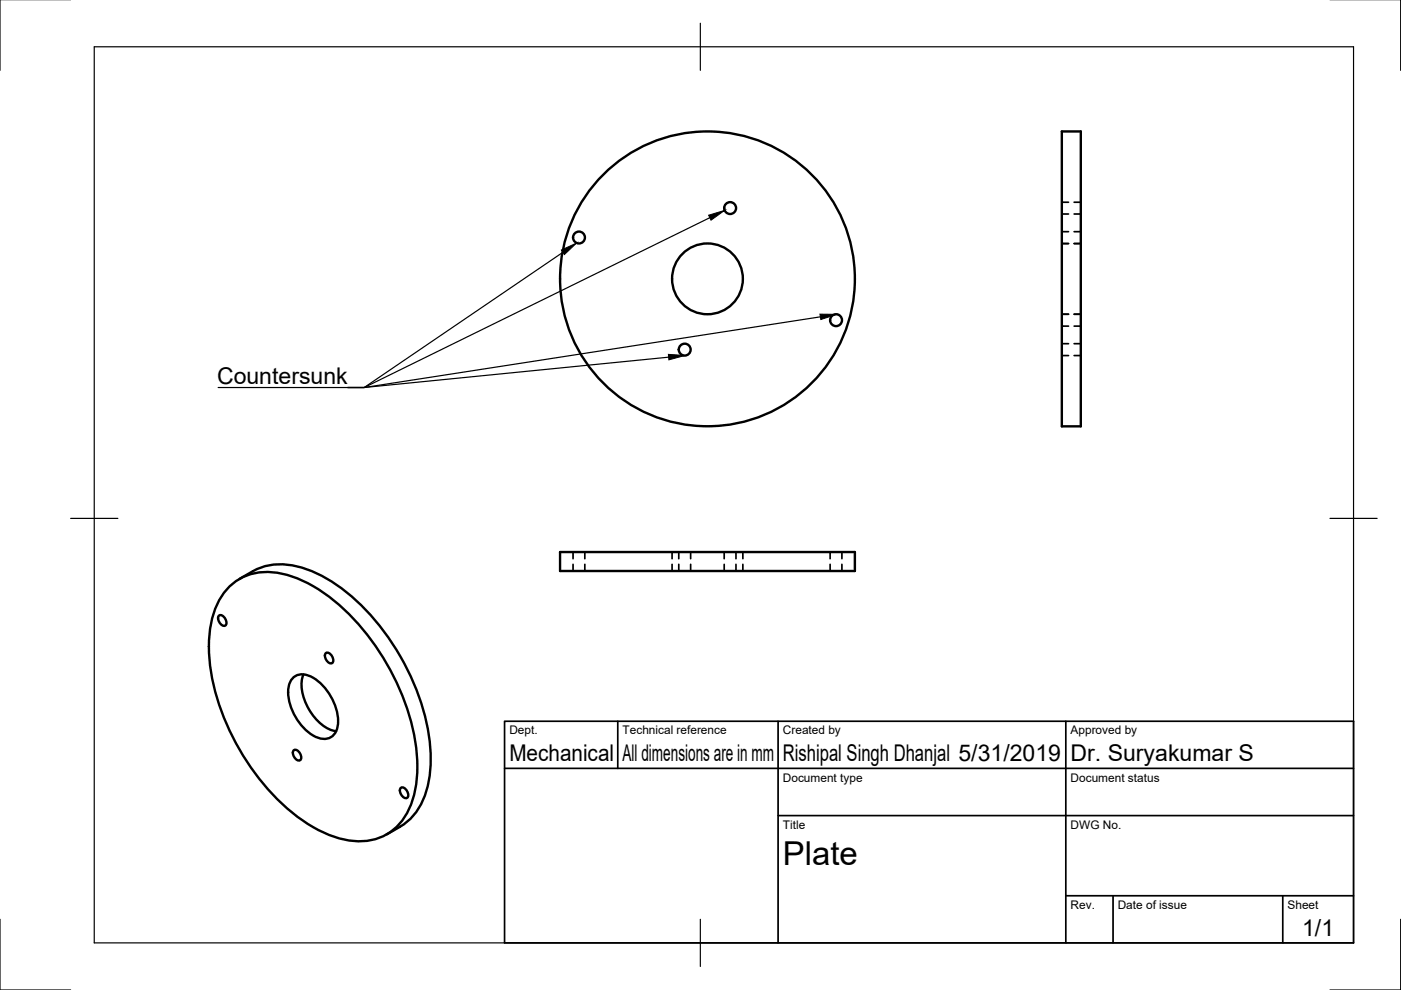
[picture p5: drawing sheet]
<svg xmlns="http://www.w3.org/2000/svg" width="297mm" height="210mm" viewBox="0 0 297 210" stroke-linecap="round" stroke-linejoin="round" font-family="sans-serif">
<!-- layer: Visible -->
<g fill="none" stroke="#000" stroke-width=".51">
<path d="M225.1 27.9h4.1v62.5h-4.1zM118.7 117h62.6v4.1h-62.6zM46.5 130.5a1.45 1.45 0 0 1 1.3 2.1 1.45 1.45 0 0 1-1.3-2.1zM49 124.1a12.2 12.2 0 0 1 11.8-2.2 33 33 0 0 1 15.3 10.6 50 50 0 0 1 12.3 28 21.3 21.3 0 0 1-2.6 12.8 11.3 11.3 0 0 1-12.1 4.9 29.7 29.7 0 0 1-15.5-9.4 50.5 50.5 0 0 1-13.8-29.7 21.3 21.3 0 0 1 2.6-12.7zM50.8 122.7a14.7 14.7 0 0 1 8.6-3.1 22.9 22.9 0 0 1 13.2 5.3 50.1 50.1 0 0 1 18.7 34.1 20.1 20.1 0 0 1-3.2 13.3 15.5 15.5 0 0 1-6.1 4.6M69.1 138.4a1.45 1.45 0 0 1 1.3 2.2 1.45 1.45 0 0 1-1.3-2.2zM62.1 143.7a3.4 3.4 0 0 1 4.3 0 11.4 11.4 0 0 1 5.2 10.1 2.97 2.97 0 0 1-4.3 2.6 11.2 11.2 0 0 1-6.1-10.6l.2-.8zM62.4 159a1.45 1.45 0 0 1 1.2 2.2 1.45 1.45 0 0 1-1.2-2.2zM64.3 143a9.2 9.2 0 0 0 1.7 8.2 8.1 8.1 0 0 0 5.3 3.8M85 167a1.45 1.45 0 0 1 1.3 2.2 1.45 1.45 0 0 1-1.3-2.2z"/>
<circle cx="122.8" cy="50.4" r="1.26"/>
<circle cx="150" cy="59.1" r="7.5"/>
<circle cx="150" cy="59.1" r="31.3"/>
<circle cx="154.8" cy="44.1" r="1.26"/>
<circle cx="145.2" cy="74.1" r="1.26"/>
<circle cx="177.3" cy="67.9" r="1.26"/>
</g>
<!-- layer: Hidden -->
<g fill="none" stroke="#000" stroke-width=".36">
<path d="M225.1 49.1h1.4M225.1 51.6h1.4M225.1 42.9h1.4M225.1 45.4h1.4M227.7 49.1h1.5M227.7 51.6h1.5M227.7 42.9h1.5M227.7 45.4h1.5M225.1 66.6h1.4M225.1 69.1h1.4M225.1 72.9h1.4M225.1 75.4h1.4"/>
<path d="M227.7 66.6h1.5M227.7 69.1h1.5M227.7 72.9h1.5M227.7 75.4h1.5M121.5 117v1.5M121.5 119.6v1.5M124 117v1.5M124 119.6v1.5M142.5 117v1.5M142.5 119.6v1.5M143.9 117v1.5M143.9 119.6v1.5"/>
<path d="M146.4 117v1.5M146.4 119.6v1.5M153.5 117v1.5M153.5 119.6v1.5M156 117v1.5M156 119.6v1.5M157.5 117v1.5M157.5 119.6v1.5M176 117v1.5M176 119.6v1.5M178.5 117v1.5M178.5 119.6v1.5"/>
</g>
<!-- layer: Border -->
<path d="M0 -.1v15M297 -.1v15M20 9.9h267v190h-267zM148.5 4.9v10M15 109.9h10M282 109.9h10M0 194.9v15h15M148.5 194.9v10M297 194.9v15h-15" fill="none" stroke="#000" stroke-width=".25"/>
<!-- layer: TitleBlock -->
<path d="M107 152.9h180v47h-180zM131 152.9v10M165 152.9v47M226 152.9v47M107 162.9h180M165 172.9h122M226 189.9h61M236 189.9v10M272 189.9v10" fill="none" stroke="#000" stroke-width=".36"/>
<!-- layer: Annotations -->
<path d="M119 53l3.2-1.5-2.5 2.5zM150.2 45.6l3.4-1-2.9 2.1zM141.7 75.1l3.5 .3-3.4 .9zM173.8 66.6h3.6l-3.4 1.1z" fill="#000" stroke="#000" stroke-width=".21"/>
<path d="M119.3 53.5l-42.1 28.7h-3.5M150.5 46.2l-73.3 36h-31M141.8 75.7l-64.6 6.5h-3.5M173.9 67.2l-96.7 15h-3.5" fill="none" stroke="#000" stroke-width=".25"/>
<text font-size="7" x="166" y="183.4">Plate</text>
<g font-size="4.9">
<text x="46" y="81.5">Countersunk</text>
<text x="108" y="161.4">Mechanical</text>
<text x="132" y="161.4">All dimensions are in mm</text>
<text x="166" y="161.4">Rishipal Singh Dhanjal 5/31/2019</text>
<text x="227" y="161.4">Dr. Suryakumar S</text>
<text x="276.1" y="198.6">1/1</text>
</g>
<g font-size="2.5">
<text x="108" y="155.7">Dept.</text>
<text x="132" y="155.7">Technical reference</text>
<text x="166" y="155.7">Created by</text>
<text x="227" y="155.7">Approved by</text>
<text x="166" y="165.7">Document type</text>
<text x="227" y="165.7">Document status</text>
<text x="166" y="175.7">Title</text>
<text x="227" y="175.7">DWG No.</text>
<text x="227" y="192.7">Rev.</text>
<text x="237" y="192.7">Date of issue</text>
<text x="273" y="192.7">Sheet</text>
</g>
</svg>
